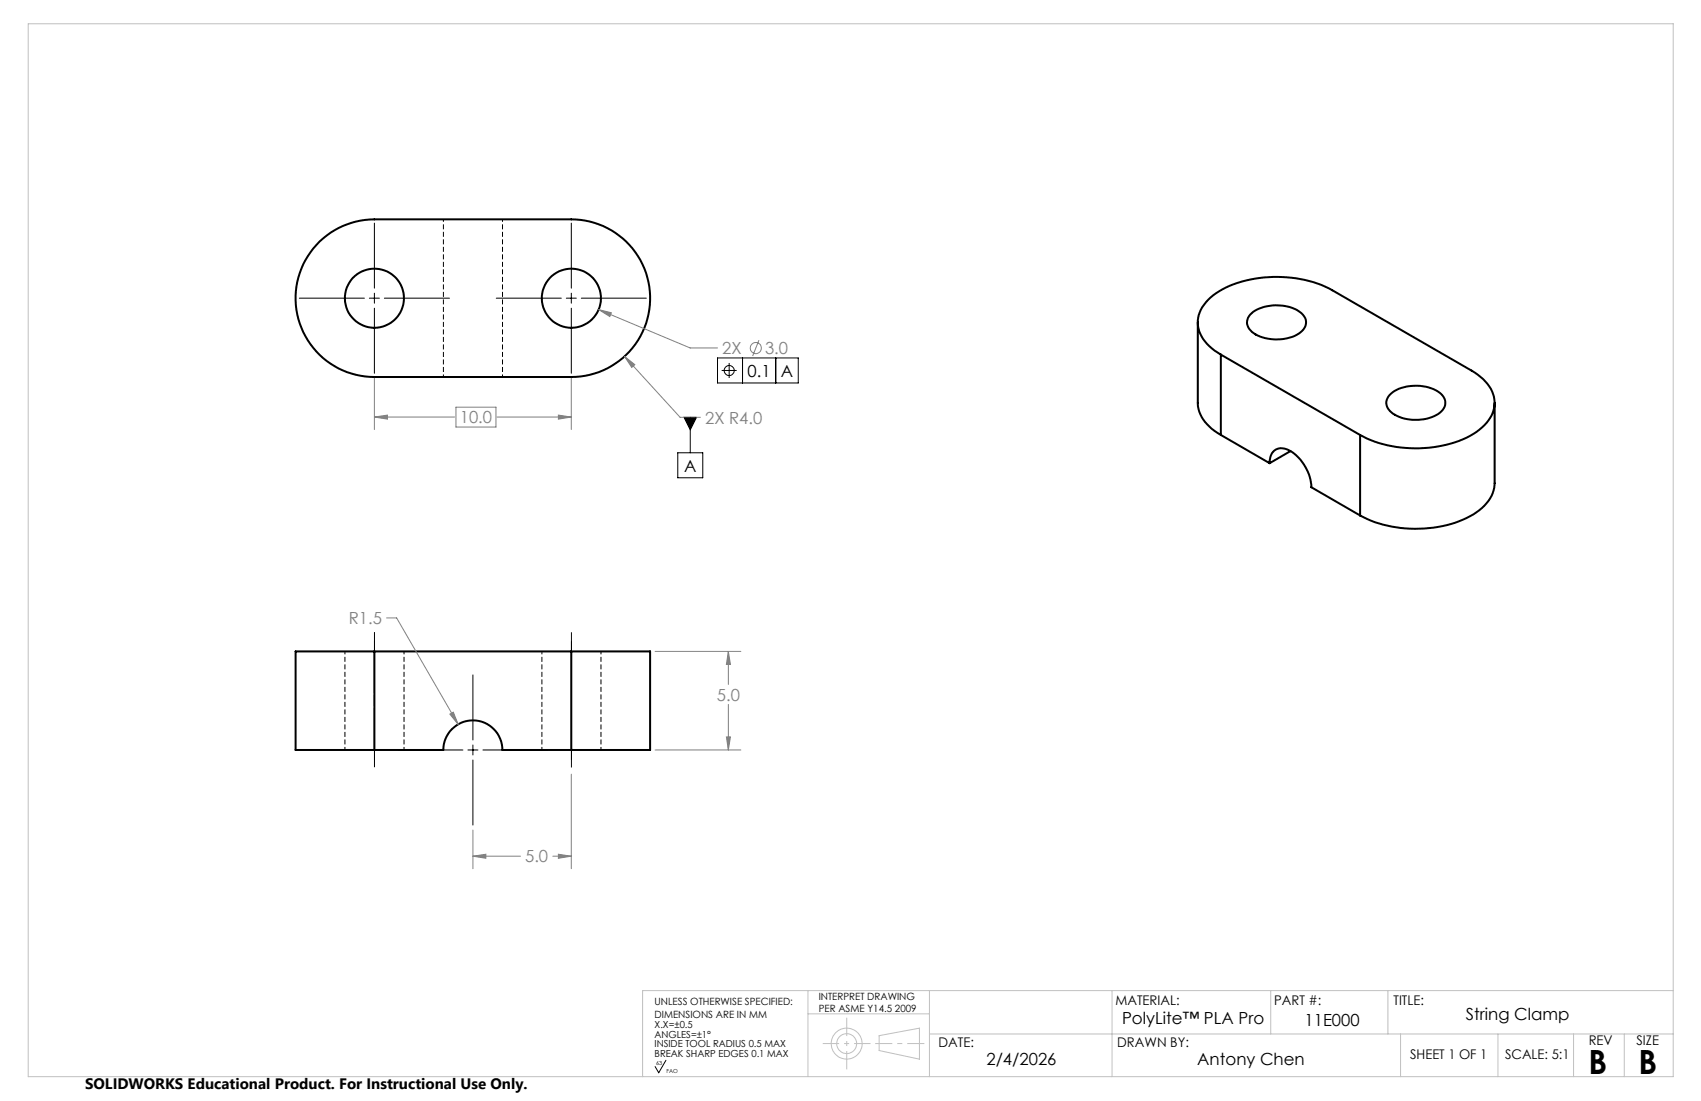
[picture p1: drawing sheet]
<svg xmlns="http://www.w3.org/2000/svg" width="432mm" height="279mm" viewBox="0 0 432 279" stroke-linecap="round" stroke-linejoin="round" font-family="sans-serif">
<path d="M87.6 165.3v25M95.1 165.3v25M137.6 165.3v25M145.1 165.3v25M102.6 190.3v-25M152.6 190.3v-25" fill="none" stroke="#000" stroke-width=".25" stroke-dasharray="1.3 .6" stroke-dashoffset=".5" stroke-linecap="butt"/>
<g fill="none" stroke="#000" stroke-width=".51">
<path d="M81.1 61.3a20.1 20.1 0 0 1 13.9-5.6h50a20 20 0 0 1 20 20 20 20 0 0 1-20 20h-50a20 20 0 0 1-18.5-12.5 20 20 0 0 1 4.6-21.9zM317.4 79.8a10.8 10.8 0 0 1 10.5-1.7 4.5 4.5 0 0 1 3.6 3.9 5.3 5.3 0 0 1-4.7 3.8 11.1 11.1 0 0 1-9-1.6 2.91 2.91 0 0 1-.4-4.4zM304.1 81.8v20.4a9 9 0 0 0 4.2 7.2l1.6 1M309.9 90a10.3 10.3 0 0 1-5.8-8 9.4 9.4 0 0 1 5.4-8.1 31 31 0 0 1 28.7-.2l35.4 20.4a10.3 10.3 0 0 1 5.8 8 9.6 9.6 0 0 1-5.4 8 31 31 0 0 1-28.7 .3M309.9 90l35.4 20.4M309.9 90v20.4M309.9 110.4l12.4 7.1M322.3 117.5a3.2 3.2 0 0 1 2.8-3.8 8 8 0 0 1 6.2 4.7 10.4 10.4 0 0 1 1.6 5.2l12.4 7.2M327.6 114.5l-5.3 3M345.3 110.4v20.4M352.7 100.3a10.5 10.5 0 0 1 10.6-1.8 4.4 4.4 0 0 1 3.6 3.9 4.8 4.8 0 0 1-4.1 3.7 10.7 10.7 0 0 1-10-1.8 2.73 2.73 0 0 1-.1-4zM379.4 102.2v20.4a10.2 10.2 0 0 1-6.3 8.4 31.2 31.2 0 0 1-27.8-.2"/>
<path d="M95 165.3h-20v25h20M95 165.3v25M95 165.3h50M145 165.3h20v25h-20M145 165.3v25M95 190.3h17.5a7.5 7.5 0 0 1 7.5-7.5 7.5 7.5 0 0 1 7.5 7.5h17.5"/>
<circle cx="95.1" cy="75.7" r="7.5"/>
<circle cx="145" cy="75.7" r="7.5"/>
</g>
<path d="M112.6 55.7v40M127.6 95.7v-40" fill="none" stroke="#000" stroke-width=".25" stroke-dasharray="1.3 .6" stroke-dashoffset=".6" stroke-linecap="butt"/>
<g fill="none" stroke="#808080" stroke-width=".25">
<path d="M152 78.6l3.2 .8-.4 .9zM152 78.6l23.2 9.7h6.9M95 96v13M145 96v13M158.5 90.5l2.6 2-.7 .7zM158.5 90.5l14.1 15.4h5.2M192.7 86.3l-1.6 4M95 105.8l3.4-.5v1.1zM95 105.8h20.4M115.7 103.3h10.2v5.1h-10.2zM126.2 105.8h18.8M141.7 105.3l3.3 .5-3.3 .6z"/>
<path d="M98.1 156.8h2.6l15.6 27M166.3 165.3h21.8M184.9 165.3l.5 3.3h-1zM184.9 165.3v8.4M184.9 178.8v11.5M114.2 181.2l.9-.5 1.2 3.1zM145 196.5v24M166.3 190.3h21.8M184.4 187h1l-.5 3.3zM120.1 217.3l3.2-.5v1zM120.1 210.6v9.9M120.1 217.3h12"/>
<path d="M140.3 217.3h4.7M141.7 216.8l3.3 .5-3.3 .5z"/>
<circle cx="191.9" cy="88.3" r="1.42"/>
</g>
<g fill="none" stroke="#000" stroke-width=".25">
<path d="M95 56.6v16.5M145 56.6v16.5M76 75.7h16.5M93.8 75.7h2.5M95 74.4v2.5M95 78.2v16.5M97.6 75.7h16.5M126 75.7h16.5M143.8 75.7h2.5M145 74.4v2.5M145 78.2v16.5M147.6 75.7h16.5"/>
<path d="M182.1 90.8h20.5v6.4h-20.5zM183.2 94h3.8M185.1 92.1v3.8M188.5 90.8v6.4M196.9 90.8v6.4M172 114.9h6.4v6.3h-6.4zM173.6 105.9h3.2l-1.6 3.2zM175.2 105.9v9M120.1 171.3v16.5M101 190.3h16.5M118.8 190.3h2.5M120.1 189.1v2.5"/>
<path d="M120.1 192.9v16.5M122.6 190.3h16.5M169.1 269.1l-1.9 3.1-.9-1.5"/>
<circle cx="185.1" cy="94" r="1.27"/>
</g>
<g fill="none" stroke="#c0c0c0" stroke-width=".25">
<path d="M7.2 6h417.5v267.2h-417.5zM205.1 251.4v21.7M205.1 257.3h30.8M235.9 251.4v21.8M282.3 251.4v21.8M322.6 251.4v11M352.3 251.4v11M424.7 251.4h-261.6v21.8M223.2 262.8l10.2-1.9v7.9l-10.2-2.2zM235.9 262.4h188.8M355.5 262.4v10.8M380.3 262.4v10.8"/>
<path d="M399.5 262.4v10.8M412.3 262.4v10.8"/>
<circle cx="214.9" cy="264.8" r="3.9"/>
<circle cx="214.9" cy="264.8" r="2.52"/>
</g>
<path d="M95.1 159.8v35.5" fill="none" stroke="#000" stroke-width=".25" stroke-dasharray="15.2 1.3 1.3 1.3" stroke-dashoffset="-.6" stroke-linecap="butt"/>
<path d="M145.1 160v35.2" fill="none" stroke="#000" stroke-width=".25" stroke-dasharray="15.2 1.3 1.3 1.3" stroke-dashoffset="-.4" stroke-linecap="butt"/>
<path d="M95.1 162.8v30M145.1 192.8v-30" fill="none" stroke="#000" stroke-width=".25" stroke-dasharray="15.2 1.3 1.3 1.3" stroke-dashoffset="2.1" stroke-linecap="butt"/>
<path d="M214.9 258.3v13.1" fill="none" stroke="#c0c0c0" stroke-width=".25" stroke-dasharray="15.2 1.3 1.3 1.3" stroke-dashoffset="10.6" stroke-linecap="butt"/>
<path d="M208.9 264.8h12.1" fill="none" stroke="#c0c0c0" stroke-width=".25" stroke-dasharray="15.2 1.3 1.3 1.3" stroke-dashoffset="11.1" stroke-linecap="butt"/>
<path d="M222.2 264.8h12.4" fill="none" stroke="#c0c0c0" stroke-width=".25" stroke-dasharray="15.2 1.3 1.3 1.3" stroke-dashoffset="10.9" stroke-linecap="butt"/>
<path d="M173.6 105.9h3.2l-1.6 3.2z" fill="#000"/>
<path d="M114.2 181.2l2.1 2.6-1.2-3.1zM120.1 217.3l3.2-.5v1zM141.7 216.8l3.3 .5-3.3 .5zM184.4 187h1l-.5 3.3zM184.9 165.3l.5 3.3h-1zM95 105.8l3.4-.5v1.1zM141.7 105.3l3.3 .5-3.3 .6zM152 78.6l2.8 1.7 .4-.9zM158.5 90.5l1.9 2.7 .7-.7z" fill="#808080"/>
<g font-size="8.5">
<text x="403.2" y="272.6">B</text>
<text x="415.9" y="272.6">B</text>
</g>
<g font-size="4.2" fill="#808080">
<text x="183.3" y="89.9">2X</text>
<text x="194.2" y="89.9">3.0</text>
<text x="116.7" y="107.4">10.0</text>
<text x="179" y="107.5">2X R4.0</text>
<text x="88.6" y="158.4">R1.5</text>
<text x="182" y="177.8">5.0</text>
<text x="133.3" y="218.9">5.0</text>
</g>
<g font-size="4.2">
<text x="189.8" y="95.6">0.1</text>
<text x="198.2" y="95.6">A</text>
<text x="173.7" y="119.7">A</text>
<text x="284.8" y="259.9">PolyLite™ PLA Pro</text>
<text x="331.2" y="260.3">11E000</text>
<text x="372.1" y="258.8">String Clamp</text>
<text x="250.4" y="270.4">2/4/2026</text>
<text x="303.9" y="270.4">Antony Chen</text>
</g>
<text font-size="3.8" x="21.6" y="276.3">SOLIDWORKS Educational Product. For Instructional Use Only.</text>
<g font-size="3.4">
<text x="283.1" y="255">MATERIAL:</text>
<text x="323.4" y="255">PART #:</text>
<text x="353.8" y="255">TITLE:</text>
<text x="238.3" y="265.8">DATE:</text>
<text x="283.6" y="265.8">DRAWN BY:</text>
<text x="358" y="268.8">SHEET 1 OF 1</text>
<text x="382.1" y="268.8">SCALE: 5:1</text>
<text x="403.3" y="265.2">REV</text>
<text x="415.4" y="265.2">SIZE</text>
</g>
<g font-size="2.5">
<text x="166.2" y="255.1">UNLESS OTHERWISE SPECIFIED:</text>
<text x="207.8" y="253.8">INTERPRET DRAWING</text>
<text x="207.8" y="256.7">PER ASME Y14.5 2009</text>
<text x="166.2" y="258.4">DIMENSIONS ARE IN MM</text>
<text x="166.2" y="260.9">X.X=±0.5</text>
<text x="166.2" y="263.4">ANGLES=±1°</text>
<text x="166.2" y="265.8">INSIDE TOOL RADIUS 0.5 MAX</text>
<text x="166.2" y="268.3">BREAK SHARP EDGES 0.1 MAX</text>
</g>
<g font-size="1.4">
<text x="166.6" y="270.3">63</text>
<text x="169.2" y="272.2">FAO</text>
</g>
</svg>
